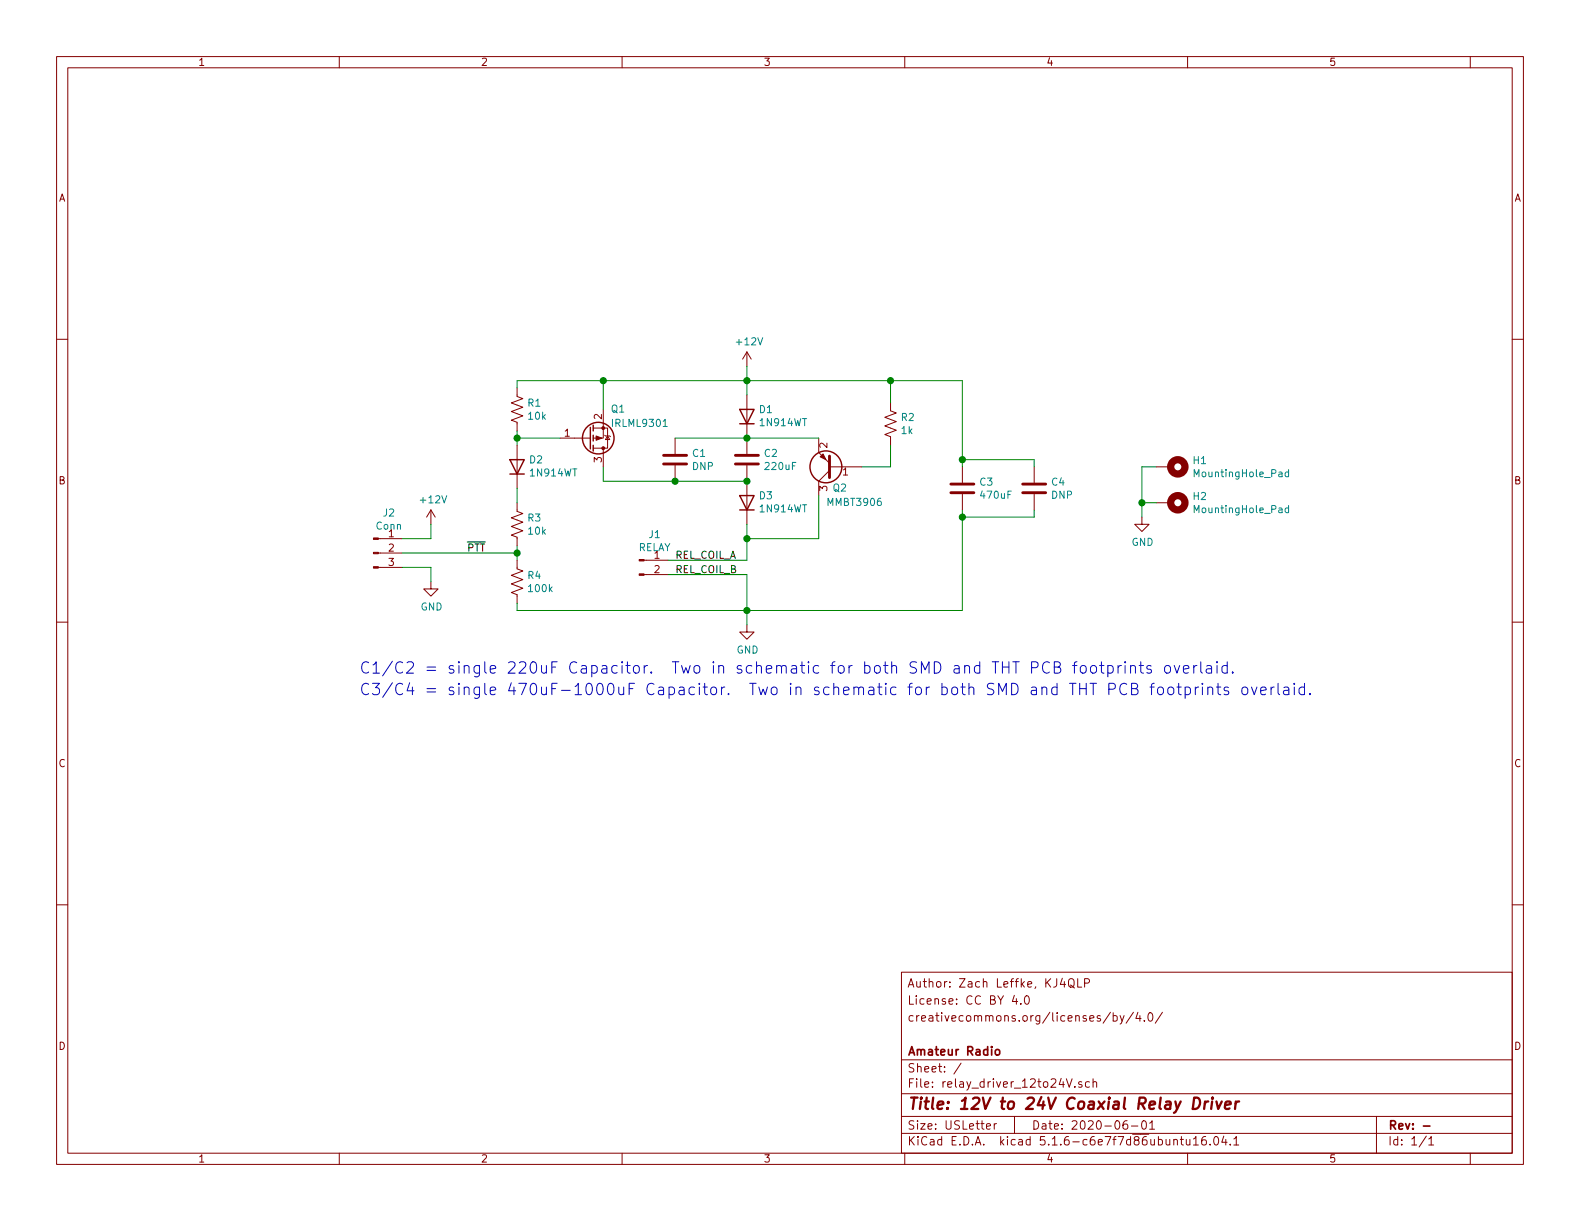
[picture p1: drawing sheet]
EESchema Schematic File Version 4
EELAYER 30 0
EELAYER END
$Descr USLetter 11000 8500
encoding utf-8
Sheet 1 1
Title "12V to 24V Coaxial Relay Driver"
Date "2020-06-01"
Rev "-"
Comp "Amateur Radio"
Comment1 ""
Comment2 "creativecommons.org/licenses/by/4.0/"
Comment3 "License: CC BY 4.0"
Comment4 "Author: Zach Leffke, KJ4QLP"
$EndDescr
$Comp
L Transistor_BJT:MMBT3906 Q2
U 1 1
P 5800 3250
F 0 "Q2" H 5700 3400 50  0000 L CNN
F 1 "MMBT3906" H 5450 3500 50  0000 L CNN
F 2 "Package_TO_SOT_SMD:SOT-23" H 6000 3175 50  0001 L CIN
F 3 "https://www.fairchildsemi.com/datasheets/2N/2N3906.pdf" H 5800 3250 50  0001 L CNN
	1    5800 3250
	-1   0    0    1   
$EndComp
$Comp
L Diode:1N914WT D2
U 1 1
P 3600 3250
F 0 "D2" V 3646 3170 50  0000 R CNN
F 1 "1N914WT" V 3555 3170 50  0000 R CNN
F 2 "Diode_SMD:D_SOD-523" H 3600 3075 50  0001 C CNN
F 3 "http://www.mouser.com/ds/2/149/1N4148WT-461550.pdf" H 3600 3250 50  0001 C CNN
	1    3600 3250
	0    -1   -1   0   
$EndComp
$Comp
L Device:R_US R1
U 1 1
P 3600 2850
F 0 "R1" H 3668 2896 50  0000 L CNN
F 1 "10k" H 3668 2805 50  0000 L CNN
F 2 "digikey-footprints:0805" V 3640 2840 50  0001 C CNN
F 3 "~" H 3600 2850 50  0001 C CNN
	1    3600 2850
	1    0    0    -1  
$EndComp
$Comp
L Device:R_US R3
U 1 1
P 3600 3650
F 0 "R3" H 3668 3696 50  0000 L CNN
F 1 "10k" H 3668 3605 50  0000 L CNN
F 2 "digikey-footprints:0805" V 3640 3640 50  0001 C CNN
F 3 "~" H 3600 3650 50  0001 C CNN
	1    3600 3650
	1    0    0    -1  
$EndComp
$Comp
L Device:R_US R4
U 1 1
P 3600 4050
F 0 "R4" H 3668 4096 50  0000 L CNN
F 1 "100k" H 3668 4005 50  0000 L CNN
F 2 "digikey-footprints:0805" V 3640 4040 50  0001 C CNN
F 3 "~" H 3600 4050 50  0001 C CNN
	1    3600 4050
	1    0    0    -1  
$EndComp
$Comp
L Connector:Conn_01x03_Male J2
U 1 1
P 2600 3850
F 0 "J2" H 2708 4131 50  0000 C CNN
F 1 "Conn" H 2708 4040 50  0000 C CNN
F 2 "Connector_PinHeader_2.54mm:PinHeader_1x03_P2.54mm_Vertical" H 2600 3850 50  0001 C CNN
F 3 "~" H 2600 3850 50  0001 C CNN
	1    2600 3850
	1    0    0    -1  
$EndComp
$Comp
L power:GND #PWR02
U 1 1
P 3000 4050
F 0 "#PWR02" H 3000 3800 50  0001 C CNN
F 1 "GND" H 3005 3877 50  0000 C CNN
F 2 "" H 3000 4050 50  0001 C CNN
F 3 "" H 3000 4050 50  0001 C CNN
	1    3000 4050
	1    0    0    -1  
$EndComp
$Comp
L power:+12V #PWR01
U 1 1
P 3000 3650
F 0 "#PWR01" H 3000 3500 50  0001 C CNN
F 1 "+12V" H 3015 3823 50  0000 C CNN
F 2 "" H 3000 3650 50  0001 C CNN
F 3 "" H 3000 3650 50  0001 C CNN
	1    3000 3650
	1    0    0    -1  
$EndComp
Wire Wire Line
	2800 3750 3000 3750
Wire Wire Line
	3000 3750 3000 3650
Wire Wire Line
	2800 3950 3000 3950
Wire Wire Line
	3000 3950 3000 4050
$Comp
L Transistor_FET:IRLML9301 Q1
U 1 1
P 4100 3050
F 0 "Q1" H 4250 2850 50  0000 L CNN
F 1 "IRLML9301" H 4250 2950 50  0000 L CNN
F 2 "Package_TO_SOT_SMD:SOT-23" H 4300 2975 50  0001 L CIN
F 3 "https://www.infineon.com/dgdl/irlml9301pbf.pdf?fileId=5546d462533600a401535668e5e42640" H 4100 3050 50  0001 L CNN
	1    4100 3050
	1    0    0    1   
$EndComp
Wire Wire Line
	3600 3000 3600 3050
Wire Wire Line
	3600 3400 3600 3500
Wire Wire Line
	3600 3800 3600 3850
Wire Wire Line
	3900 3050 3600 3050
Connection ~ 3600 3050
Wire Wire Line
	3600 3050 3600 3100
Wire Wire Line
	4200 2850 4200 2650
Wire Wire Line
	4200 2650 3600 2650
Wire Wire Line
	3600 2650 3600 2700
$Comp
L Diode:1N914WT D1
U 1 1
P 5200 2900
F 0 "D1" V 5246 2820 50  0000 R CNN
F 1 "1N914WT" V 5155 2820 50  0000 R CNN
F 2 "Diode_SMD:D_SOD-523" H 5200 2725 50  0001 C CNN
F 3 "http://www.mouser.com/ds/2/149/1N4148WT-461550.pdf" H 5200 2900 50  0001 C CNN
	1    5200 2900
	0    -1   -1   0   
$EndComp
$Comp
L Diode:1N914WT D3
U 1 1
P 5200 3500
F 0 "D3" V 5246 3420 50  0000 R CNN
F 1 "1N914WT" V 5155 3420 50  0000 R CNN
F 2 "Diode_SMD:D_SOD-523" H 5200 3325 50  0001 C CNN
F 3 "http://www.mouser.com/ds/2/149/1N4148WT-461550.pdf" H 5200 3500 50  0001 C CNN
	1    5200 3500
	0    -1   -1   0   
$EndComp
$Comp
L Device:C C2
U 1 1
P 5200 3200
F 0 "C2" H 5315 3246 50  0000 L CNN
F 1 "220uF" H 5315 3155 50  0000 L CNN
F 2 "Capacitor_THT:CP_Radial_D8.0mm_P3.50mm" H 5238 3050 50  0001 C CNN
F 3 "~" H 5200 3200 50  0001 C CNN
	1    5200 3200
	1    0    0    -1  
$EndComp
$Comp
L Connector:Conn_01x02_Male J1
U 1 1
P 4450 3900
F 0 "J1" H 4558 4081 50  0000 C CNN
F 1 "RELAY" H 4558 3990 50  0000 C CNN
F 2 "Connector_PinHeader_2.54mm:PinHeader_1x02_P2.54mm_Vertical" H 4450 3900 50  0001 C CNN
F 3 "~" H 4450 3900 50  0001 C CNN
	1    4450 3900
	1    0    0    -1  
$EndComp
Wire Wire Line
	3600 4200 3600 4250
Wire Wire Line
	3600 4250 5200 4250
Wire Wire Line
	6700 4250 6700 3600
$Comp
L Device:C C3
U 1 1
P 6700 3400
F 0 "C3" H 6815 3446 50  0000 L CNN
F 1 "470uF" H 6815 3355 50  0000 L CNN
F 2 "Capacitor_SMD:CP_Elec_10x10" H 6738 3250 50  0001 C CNN
F 3 "~" H 6700 3400 50  0001 C CNN
	1    6700 3400
	1    0    0    -1  
$EndComp
Wire Wire Line
	4200 2650 5200 2650
Wire Wire Line
	5200 2650 5200 2750
Connection ~ 4200 2650
$Comp
L Device:R_US R2
U 1 1
P 6200 2950
F 0 "R2" H 6268 2996 50  0000 L CNN
F 1 "1k" H 6268 2905 50  0000 L CNN
F 2 "digikey-footprints:0805" V 6240 2940 50  0001 C CNN
F 3 "~" H 6200 2950 50  0001 C CNN
	1    6200 2950
	1    0    0    -1  
$EndComp
Wire Wire Line
	5200 2650 6200 2650
Wire Wire Line
	6200 2650 6200 2800
Connection ~ 5200 2650
Wire Wire Line
	6000 3250 6200 3250
Wire Wire Line
	6200 3250 6200 3100
Wire Wire Line
	5700 3450 5700 3750
Wire Wire Line
	5700 3750 5200 3750
Wire Wire Line
	5200 3650 5200 3750
Wire Wire Line
	4650 4000 5200 4000
Wire Wire Line
	5200 4000 5200 4250
Connection ~ 5200 4250
Connection ~ 5200 3050
Wire Wire Line
	6200 2650 6700 2650
Wire Wire Line
	6700 2650 6700 3200
Connection ~ 6200 2650
Wire Wire Line
	5200 3350 4700 3350
Wire Wire Line
	4200 3350 4200 3250
Connection ~ 5200 3350
Wire Wire Line
	5700 3050 5200 3050
$Comp
L power:+12V #PWR03
U 1 1
P 5200 2550
F 0 "#PWR03" H 5200 2400 50  0001 C CNN
F 1 "+12V" H 5215 2723 50  0000 C CNN
F 2 "" H 5200 2550 50  0001 C CNN
F 3 "" H 5200 2550 50  0001 C CNN
	1    5200 2550
	1    0    0    -1  
$EndComp
$Comp
L power:GND #PWR04
U 1 1
P 5200 4350
F 0 "#PWR04" H 5200 4100 50  0001 C CNN
F 1 "GND" H 5205 4177 50  0000 C CNN
F 2 "" H 5200 4350 50  0001 C CNN
F 3 "" H 5200 4350 50  0001 C CNN
	1    5200 4350
	1    0    0    -1  
$EndComp
Wire Wire Line
	5200 2550 5200 2650
Wire Wire Line
	5200 4350 5200 4250
Connection ~ 3600 3850
Wire Wire Line
	3600 3850 3600 3900
$Comp
L Device:C C4
U 1 1
P 7200 3400
F 0 "C4" H 7315 3446 50  0000 L CNN
F 1 "DNP" H 7315 3355 50  0000 L CNN
F 2 "Capacitor_THT:CP_Radial_D10.0mm_P5.00mm" H 7238 3250 50  0001 C CNN
F 3 "~" H 7200 3400 50  0001 C CNN
	1    7200 3400
	1    0    0    -1  
$EndComp
Wire Wire Line
	7200 3250 7200 3200
Wire Wire Line
	7200 3200 6700 3200
Connection ~ 6700 3200
Wire Wire Line
	6700 3200 6700 3250
Wire Wire Line
	7200 3550 7200 3600
Wire Wire Line
	7200 3600 6700 3600
Connection ~ 6700 3600
Wire Wire Line
	6700 3600 6700 3550
$Comp
L Device:C C1
U 1 1
P 4700 3200
F 0 "C1" H 4815 3246 50  0000 L CNN
F 1 "DNP" H 4815 3155 50  0000 L CNN
F 2 "Capacitor_SMD:CP_Elec_8x10.5" H 4738 3050 50  0001 C CNN
F 3 "~" H 4700 3200 50  0001 C CNN
	1    4700 3200
	1    0    0    -1  
$EndComp
Wire Wire Line
	5200 4250 6700 4250
Connection ~ 4700 3350
Wire Wire Line
	4700 3350 4200 3350
Wire Wire Line
	4700 3050 5200 3050
$Comp
L Mechanical:MountingHole_Pad H1
U 1 1
P 8150 3250
F 0 "H1" V 8104 3400 50  0000 L CNN
F 1 "MountingHole_Pad" V 8195 3400 50  0000 L CNN
F 2 "MountingHole:MountingHole_2.5mm_Pad_Via" H 8150 3250 50  0001 C CNN
F 3 "~" H 8150 3250 50  0001 C CNN
	1    8150 3250
	0    1    1    0   
$EndComp
$Comp
L Mechanical:MountingHole_Pad H2
U 1 1
P 8150 3500
F 0 "H2" V 8104 3650 50  0000 L CNN
F 1 "MountingHole_Pad" V 8195 3650 50  0000 L CNN
F 2 "MountingHole:MountingHole_2.5mm_Pad_Via" H 8150 3500 50  0001 C CNN
F 3 "~" H 8150 3500 50  0001 C CNN
	1    8150 3500
	0    1    1    0   
$EndComp
$Comp
L power:GND #PWR05
U 1 1
P 7950 3600
F 0 "#PWR05" H 7950 3350 50  0001 C CNN
F 1 "GND" H 7955 3427 50  0000 C CNN
F 2 "" H 7950 3600 50  0001 C CNN
F 3 "" H 7950 3600 50  0001 C CNN
	1    7950 3600
	1    0    0    -1  
$EndComp
Wire Wire Line
	8050 3250 7950 3250
Wire Wire Line
	7950 3250 7950 3500
Wire Wire Line
	8050 3500 7950 3500
Connection ~ 7950 3500
Wire Wire Line
	7950 3500 7950 3600
Text Notes 2500 4700 0    79   ~ 0
C1/C2 = single 220uF Capacitor.  Two in schematic for both SMD and THT PCB footprints overlaid.
Text Notes 2500 4850 0    79   ~ 0
C3/C4 = single 470uF-1000uF Capacitor.  Two in schematic for both SMD and THT PCB footprints overlaid.
Wire Wire Line
	4650 3900 5200 3900
Wire Wire Line
	5200 3900 5200 3750
Connection ~ 5200 3750
Text Label 4700 3900 0    50   ~ 0
REL_COIL_A
Text Label 4700 4000 0    50   ~ 0
REL_COIL_B
Wire Wire Line
	2800 3850 3600 3850
Text Label 3250 3850 0    50   ~ 0
~PTT
$EndSCHEMATC
